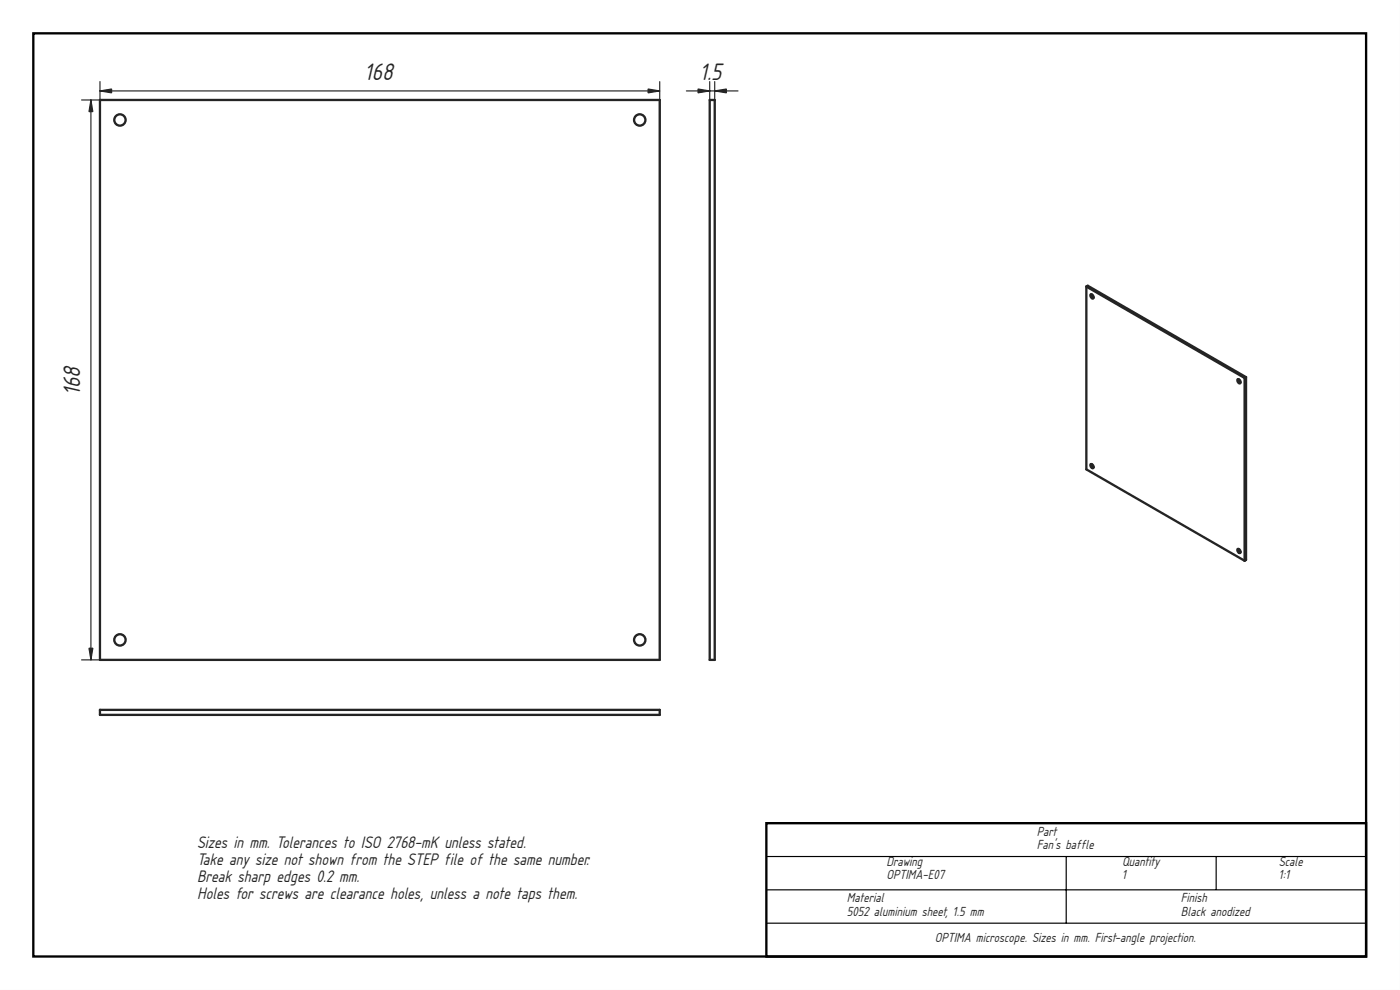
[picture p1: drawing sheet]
<svg xmlns="http://www.w3.org/2000/svg" width="420mm" height="297mm" viewBox="0 0 420 297" stroke-linecap="round" stroke-linejoin="round" font-family="sans-serif">
<path d="M0 0h420v297h-420zM0 0v297h420v-297z" fill="#000"/>
<path d="M10 10h400v277h-400zM230 247h180v40h-180z" fill="none" stroke="#000" stroke-width=".7" stroke-linecap="butt"/>
<path d="M230 257h180M320 257v20M365 257v10M230 267h180M230 277h180" fill="none" stroke="#000" stroke-width=".35"/>
<g fill="#fff">
<path d="M30 30h168v168h-168z" fill-rule="evenodd"/>
<circle cx="192" cy="36" r="1.7"/>
<circle cx="36" cy="36" r="1.7"/>
<circle cx="192" cy="192" r="1.7"/>
<circle cx="36" cy="192" r="1.7"/>
</g>
<g fill="none" stroke="#212529" stroke-width=".7">
<path d="M30 30h168v168h-168z"/>
<circle cx="36" cy="36" r="1.7"/>
<circle cx="192" cy="36" r="1.7"/>
<circle cx="36" cy="192" r="1.7"/>
<circle cx="192" cy="192" r="1.7"/>
</g>
<path d="M24.5 30h5.6M27.3 30v168M30 27.3h168M30 24.5v173.5M198 24.5v173.5M24.5 198h5.6" fill="none" stroke="#212529" stroke-width=".35"/>
<g fill="#212529" stroke="#212529" stroke-width=".35">
<path d="M194.5 26.7l3.5 .6-3.5 .6z"/>
<path d="M30 27.3l3.5-.6v1.2z"/>
<path d="M26.7 194.5h1.2l-.6 3.5z"/>
<path d="M27.3 30l.6 3.5h-1.2z"/>
</g>
<path d="M30 213h168v1.5h-168z" fill-rule="evenodd" fill="#fff"/>
<path d="M30 213h168v1.5h-168z" fill="none" stroke="#212529" stroke-width=".7"/>
<path d="M213 30h1.5v168h-1.5z" fill-rule="evenodd" fill="#fff"/>
<path d="M213 30h1.5v168h-1.5z" fill="none" stroke="#212529" stroke-width=".7"/>
<path d="M206 27.3h15.5M213 24.5v5.6M214.5 24.5v173.5" fill="none" stroke="#212529" stroke-width=".35"/>
<g fill="#212529" stroke="#212529" stroke-width=".35">
<path d="M214.5 27.3l3.5-.6v1.2z"/>
<path d="M209.5 26.7l3.5 .6-3.5 .6z"/>
</g>
<g fill="#fff">
<path d="M326 86l.5-.3 47.4 27.5v54.8l-.4 .3-47.5-27.5z" fill-rule="evenodd"/>
<path d="M326 86l47.5 27.4v54.9l-47.5-27.5z" fill-rule="evenodd"/>
<path d="M373.5 113.4l.4-.2v54.8l-.4 .3z" fill-rule="evenodd"/>
<path d="M326 86l.5-.3 47.4 27.5-.4 .2z" fill-rule="evenodd"/>
<path d="M371.5 164.7a.7 .7 0 0 1 .7 .4 .7 .7 0 0 1-.2 .8l-.6-.6z" fill-rule="evenodd"/>
<path d="M371.5 113.8a.7 .7 0 0 1 .7 .4 .7 .7 0 0 1-.2 .8l-.6-.7z" fill-rule="evenodd"/>
<path d="M327.4 88.3a.7 .7 0 0 1 .7 .5 .7 .7 0 0 1-.2 .7l-.6-.6z" fill-rule="evenodd"/>
<path d="M327.4 139.3a.7 .7 0 0 1 .7 .4 .7 .7 0 0 1-.2 .8l-.6-.7z" fill-rule="evenodd"/>
<path d="M371.5 164.7h.3l.5 1a.57 .57 0 0 1-.8 .1 .57 .57 0 0 1-.2-.8z" fill-rule="evenodd"/>
<path d="M371.5 113.8h.3l.5 .9a.57 .57 0 0 1-.8 .2 .57 .57 0 0 1-.2-.8z" fill-rule="evenodd"/>
<path d="M327.4 88.3h.3l.5 1a.57 .57 0 0 1-.8 .1 .57 .57 0 0 1-.2-.8z" fill-rule="evenodd"/>
<path d="M327.4 139.3h.3l.5 .9a.57 .57 0 0 1-.8 .1 .57 .57 0 0 1-.2-.7z" fill-rule="evenodd"/>
<path d="M327.7 88.3l.5 1z" fill-rule="evenodd"/>
<path d="M371.8 113.8l.5 .9z" fill-rule="evenodd"/>
<path d="M327.7 139.3l.5 .9z" fill-rule="evenodd"/>
<path d="M371.8 164.7l.5 1z" fill-rule="evenodd"/>
</g>
<g fill="none" stroke="#212529" stroke-width=".7">
<path d="M326 86v54.8l47.5 27.5M326 86l.5-.3 47.4 27.5M326 86l47.5 27.4M327.4 88.3l.4 .2 .4 .8a.65 .65 0 0 1-.8-.1 .65 .65 0 0 1 0-.9zM327.7 88.3l.5 1M371.5 113.8l.4 .1 .4 .9a.65 .65 0 0 1-.8-.2 .65 .65 0 0 1 0-.8zM371.8 113.8l.5 .9M373.5 113.4v54.9M373.9 113.2l-.4 .2M373.9 113.2v54.8l-.4 .3M327.4 139.3l.4 .1 .4 .9a.65 .65 0 0 1-.8-.2 .65 .65 0 0 1 0-.8zM327.7 139.3l.4 .9"/>
<path d="M328.1 140.2h.1M371.5 164.7l.4 .1 .4 .9a.65 .65 0 0 1-.8-.1 .65 .65 0 0 1 0-.9zM371.8 164.7l.5 1"/>
</g>
<g font-size="6.7" fill="#212529">
<text x="109.5" y="24.1">168</text>
<text x="210.1" y="24.1">1.5</text>
<text x="24.1" y="118.5" transform="rotate(-90 24.1 118.5)">168</text>
</g>
<g font-size="4.7" fill="#212529">
<text x="59.1" y="254.3">Sizes in mm. Tolerances to ISO 2768-mK unless stated.</text>
<text x="59.1" y="259.4">Take any size not shown from the STEP file of the same number.</text>
<text x="59.1" y="264.5">Break sharp edges 0.2 mm.</text>
<text x="59.1" y="269.6">Holes for screws are clearance holes, unless a note taps them.</text>
</g>
<g font-size="3.7" fill="#212529">
<text x="311.2" y="250.7">Part</text>
<text x="311.2" y="254.8">Fan's baffle</text>
<text x="266.1" y="259.7">Drawing</text>
<text x="266.1" y="263.8">OPTIMA-E07</text>
<text x="336.7" y="259.7">Quantity</text>
<text x="336.7" y="263.8">1</text>
<text x="383.8" y="259.7">Scale</text>
<text x="383.8" y="263.8">1:1</text>
<text x="254.2" y="270.7">Material</text>
<text x="254.2" y="274.8">5052 aluminium sheet, 1.5 mm</text>
<text x="354.4" y="270.7">Finish</text>
<text x="354.4" y="274.8">Black anodized</text>
<text x="280.6" y="282.7">OPTIMA microscope. Sizes in mm. First-angle projection.</text>
</g>
</svg>
